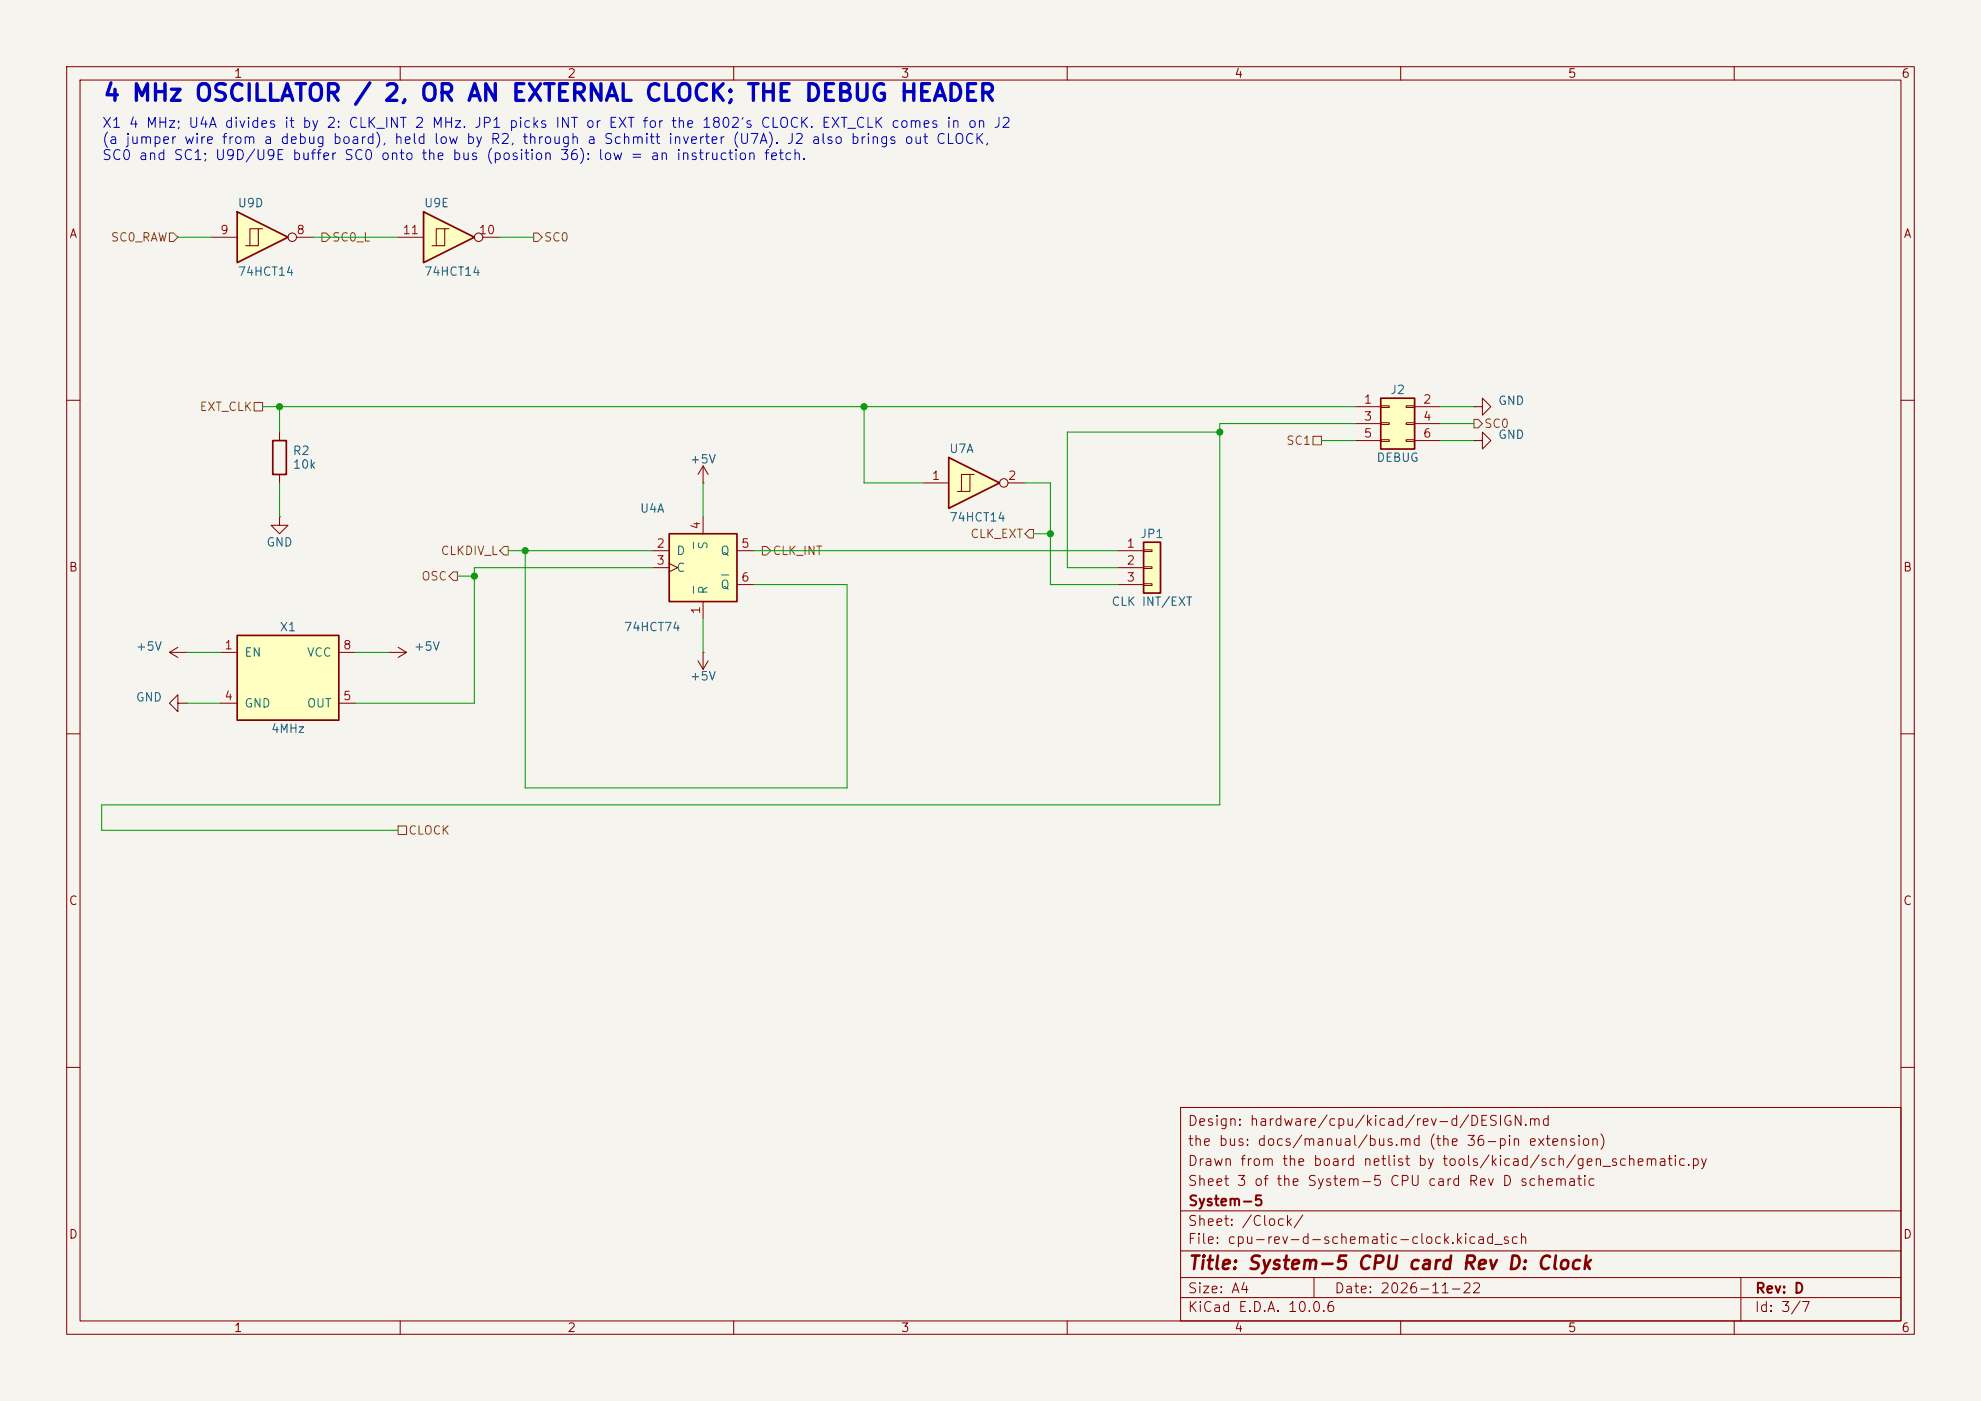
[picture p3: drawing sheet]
<svg xmlns="http://www.w3.org/2000/svg" width="297mm" height="210mm" viewBox="0 0 297 210" stroke-linecap="round" stroke-linejoin="round" font-family="sans-serif">
<path d="M0 0h297v210h-297z" fill="#f5f4ef" stroke="#f5f4ef" stroke-width=".15"/>
<g fill="none" stroke="#840000" stroke-width=".15">
<path d="M10 10h277v190h-277zM12 12h273v186h-273zM60 10v2M110 10v2M160 10v2M210 10v2M260 10v2M10 60h2M41.9 77.5v1.2h1.3l-1.3 1.3-1.3-1.3h1.3M41.9 77.5h.1M41.9 64.8v1.2M41.9 71.1v1.3"/>
<path d="M221 66h1.2v-1.2l1.3 1.2-1.3 1.3v-1.3M221 66h.1M285 60h2M10 110h2M26.7 105.4v-1.3l-1.3 1.3 1.3 1.3v-1.3h1.2M27.9 105.4h.1M285 110h2M10 160h2M177 166h108v32h-108zM285 160h2M60 198v2M110 198v2"/>
<path d="M160 198v2M177 194.5h108M177 191.5h108M177 187.5h108M177 181.5h108M197 191.5v3M210 198v2M260 198v2M261 191.5v6.5"/>
</g>
<path d="M40.9 66h2v5.1h-2z" fill="none" stroke="#840000" stroke-width=".25"/>
<path d="M100.3 80h10.2v10.2h-10.2z" fill="#ffffc2"/>
<path d="M100.3 80h10.2v10.2h-10.2z" fill="none" stroke="#840000" stroke-width=".25"/>
<path d="M105.4 72.4h.1M105.4 69.9v2.5M105.4 77.5v2.5M105.4 69.9l-.8 1.2M105.4 69.9l.8 1.2M97.8 82.6h2.5M97.8 85.1h2.5M100.3 84.5l1.3 .6-1.3 .6M105.4 90.2v2.5M110.5 82.6h2.5M110.5 87.6h2.5" fill="none" stroke="#840000" stroke-width=".15"/>
<path d="M104 81.3v.9M104 87.9v1M108.2 86.2h1" fill="none" stroke="#006464" stroke-width=".15"/>
<path d="M171.4 81.3h2.6v7.6h-2.6z" fill="#ffffc2"/>
<path d="M171.4 81.3h2.6v7.6h-2.6z" fill="none" stroke="#840000" stroke-width=".25"/>
<path d="M167.6 82.6h3.8M167.6 85.1h3.8M167.6 87.6h3.8M171.4 82.4h1.3v.3h-1.3zM171.4 85h1.3v.2h-1.3zM171.4 87.5h1.3v.3h-1.3z" fill="none" stroke="#840000" stroke-width=".15"/>
<path d="M63.5 31.8l7.6 3.8-7.6 3.8z" fill="#ffffc2"/>
<path d="M63.5 31.8l7.6 3.8-7.6 3.8z" fill="none" stroke="#840000" stroke-width=".25"/>
<g fill="none" stroke="#840000" stroke-width=".15">
<path d="M59.7 35.6h3.8M66.7 34.3h-1.3v2.5M67.3 34.3h-.6v2.5h-1.9M72.4 35.6h2.5M58.4 97.8h.1M58.4 97.8h2.6M59.7 97l1.3 .8M61 97.8l-1.3 .8"/>
<circle cx="71.8" cy="35.6" r=".63"/>
</g>
<path d="M207 59.7h5.1v7.6h-5.1z" fill="#ffffc2"/>
<path d="M207 59.7h5.1v7.6h-5.1z" fill="none" stroke="#840000" stroke-width=".25"/>
<path d="M203.2 61h3.8M203.2 63.5h3.8M203.2 66h3.8M207 60.8h1.3v.3h-1.3zM207 63.4h1.3v.2h-1.3zM207 65.9h1.3v.3h-1.3zM210.8 60.8h1.3v.3h-1.3zM210.8 63.4h1.3v.2h-1.3zM210.8 65.9h1.3v.3h-1.3zM212.1 61h3.8M212.1 63.5h3.8M212.1 66h3.8" fill="none" stroke="#840000" stroke-width=".15"/>
<path d="M35.6 31.8l7.6 3.8-7.6 3.8z" fill="#ffffc2"/>
<path d="M35.6 31.8l7.6 3.8-7.6 3.8z" fill="none" stroke="#840000" stroke-width=".25"/>
<g fill="none" stroke="#840000" stroke-width=".15">
<path d="M31.7 35.6h3.9M38.7 34.3h-1.2v2.5M39.4 34.3h-.7v2.5h-1.9M44.4 35.6h2.6"/>
<circle cx="43.8" cy="35.6" r=".63"/>
</g>
<path d="M35.6 95.3h15.2v12.7h-15.2z" fill="#ffffc2"/>
<path d="M35.6 95.3h15.2v12.7h-15.2z" fill="none" stroke="#840000" stroke-width=".25"/>
<path d="M221 61h1.2v-1.3l1.3 1.3-1.3 1.2v-1.2M221 61h.1M33 97.8h2.6M50.8 97.8h2.5M104.6 99.1l.8 1.2M105.4 97.8h.1M105.4 97.8v2.5M106.2 99.1l-.8 1.2M33 105.4h2.6M50.8 105.4h2.5" fill="none" stroke="#840000" stroke-width=".15"/>
<path d="M142.2 68.6l7.7 3.8-7.7 3.8z" fill="#ffffc2"/>
<path d="M142.2 68.6l7.7 3.8-7.7 3.8z" fill="none" stroke="#840000" stroke-width=".25"/>
<g fill="none" stroke="#840000" stroke-width=".15">
<path d="M138.4 72.4h3.8M145.4 71.1h-1.3v2.6M146 71.1h-.6v2.6h-1.9M151.1 72.4h2.6M25.4 97.8l1.3 .8M25.4 97.8h2.5M26.7 97l-1.3 .8M27.9 97.8h.1"/>
<circle cx="150.5" cy="72.4" r=".63"/>
</g>
<path d="M25.4 34.9h.6l.7 .7-.7 .6h-.6zM48.3 34.9h.6l.6 .7-.6 .6h-.6zM80 34.9h.6l.7 .7-.7 .6h-.6zM38.1 60.3h1.3v1.3h-1.3zM154.3 79.4h.6v1.2h-.6l-.6-.6zM196.8 65.4h1.3v1.3h-1.3zM221 62.9h.6l.6 .6-.6 .6h-.6zM67.3 86.4l.6-.7h.7v1.3h-.7zM75.6 81.9h.6v1.3h-.6l-.7-.6zM114.3 81.9h.6l.7 .7-.7 .6h-.6zM59.7 123.8h1.3v1.3h-1.3z" fill="none" stroke="#725600" stroke-width=".15"/>
<g fill="none" stroke="#009600" stroke-width=".15">
<path d="M26.7 35.6h5M47 35.6h12.7M74.9 35.6h5.1M39.4 61h163.8M41.9 61v3.8M41.9 72.4v5.1M105.4 72.4v5.1M129.5 61v11.4h8.9M153.7 72.4h3.8v15.2h10.1M182.9 64.8h-22.9v20.3h7.6M198.1 66h5.1M203.2 63.5h-20.3v57.2h-167.7v3.8h44.5"/>
<path d="M215.9 61h5.1M215.9 63.5h5.1M215.9 66h5.1M27.9 97.8h5.1M53.3 97.8h5.1M68.6 86.4h2.5M76.2 82.6h21.6M78.7 82.6v35.5h48.3v-30.5h-14M97.8 85.1h-26.7v20.3h-17.8M105.4 92.7v5.1M113 82.6h54.6M154.9 80h2.6"/>
<path d="M27.9 105.4h5.1"/>
</g>
<g fill="#009600" stroke="#009600" stroke-width=".15">
<circle cx="71.1" cy="86.4" r=".46"/>
<circle cx="78.7" cy="82.6" r=".46"/>
<circle cx="129.5" cy="61" r=".46"/>
<circle cx="157.5" cy="80" r=".46"/>
<circle cx="182.9" cy="64.8" r=".46"/>
<circle cx="41.9" cy="61" r=".46"/>
</g>
<text font-size="2.5" fill="#0000c2" x="15.3" y="15.8">4 MHz OSCILLATOR / 2, OR AN EXTERNAL CLOCK; THE DEBUG HEADER</text>
<text font-size="2" fill="#840000" x="178" y="190.8">Title: System-5 CPU card Rev D: Clock</text>
<g font-size="1.5" fill="#0000c2">
<text x="15.2" y="19.5">X1 4 MHz; U4A divides it by 2: CLK_INT 2 MHz. JP1 picks INT or EXT for the 1802's CLOCK. EXT_CLK comes in on J2</text>
<text x="15.2" y="22">(a jumper wire from a debug board), held low by R2, through a Schmitt inverter (U7A). J2 also brings out CLOCK,</text>
<text x="15.2" y="24.4">SC0 and SC1; U9D/U9E buffer SC0 onto the bus (position 36): low = an instruction fetch.</text>
</g>
<g font-size="1.5" fill="#840000">
<text x="178" y="172.1">the bus: docs/manual/bus.md (the 36-pin extension)</text>
<text x="178" y="169.1">Design: hardware/cpu/kicad/rev-d/DESIGN.md</text>
<text x="178" y="178.1">Sheet 3 of the System-5 CPU card Rev D schematic</text>
<text x="178" y="175.1">Drawn from the board netlist by tools/kicad/sch/gen_schematic.py</text>
<text x="178" y="184.1">Sheet: /Clock/</text>
<text x="178" y="181.1">System-5</text>
<text x="178" y="186.8">File: cpu-rev-d-schematic-clock.kicad_sch</text>
<text x="178" y="197">KiCad E.D.A. 10.0.6</text>
<text x="178" y="194.2">Size: A4</text>
<text x="200" y="194.2">Date: 2026-11-22</text>
<text x="263" y="197">Id: 3/7</text>
<text x="263" y="194.2">Rev: D</text>
</g>
<g font-size="1.3" fill="#840000">
<text x="35" y="12">1</text>
<text x="85" y="12">2</text>
<text x="135" y="12">3</text>
<text x="185" y="12">4</text>
<text x="235" y="12">5</text>
<text x="285" y="12">6</text>
<text x="10.3" y="36">A</text>
<text x="285.3" y="36">A</text>
<text x="10.2" y="86">B</text>
<text x="285.2" y="86">B</text>
<text x="10.2" y="136">C</text>
<text x="285.2" y="136">C</text>
<text x="10.2" y="186">D</text>
<text x="285.2" y="186">D</text>
<text x="35" y="200">1</text>
<text x="85" y="200">2</text>
<text x="135" y="200">3</text>
<text x="185" y="200">4</text>
<text x="235" y="200">5</text>
<text x="285" y="200">6</text>
</g>
<g font-size="1.3" fill="#a90000">
<text x="32.9" y="35.4">9</text>
<text x="44.4" y="35.4">8</text>
<text x="60.3" y="35.4">11</text>
<text x="71.7" y="35.4">10</text>
<text x="204.4" y="60.8">1</text>
<text x="204.4" y="63.4">3</text>
<text x="204.4" y="65.9">5</text>
<text x="213.3" y="60.8">2</text>
<text x="213.3" y="63.4">4</text>
<text x="213.3" y="65.9">6</text>
<text x="139.6" y="72.3">1</text>
<text x="151" y="72.3">2</text>
<text x="98.3" y="82.4">2</text>
<text x="105.3" y="79.5" transform="rotate(-90 105.3 79.5)">4</text>
<text x="111" y="82.4">5</text>
<text x="168.8" y="82.4">1</text>
<text x="98.3" y="85">3</text>
<text x="111" y="87.5">6</text>
<text x="168.8" y="85">2</text>
<text x="168.8" y="87.5">3</text>
<text x="105.3" y="92.2" transform="rotate(-90 105.3 92.2)">1</text>
<text x="33.6" y="97.7">1</text>
<text x="51.3" y="97.7">8</text>
<text x="33.6" y="105.3">4</text>
<text x="51.3" y="105.3">5</text>
</g>
<g font-size="1.3" fill="#006464">
<text x="35.5" y="31.4">U9D</text>
<text x="63.5" y="31.4">U9E</text>
<text x="35.5" y="41.7">74HCT14</text>
<text x="63.5" y="41.7">74HCT14</text>
<text x="208.3" y="59.4">J2</text>
<text x="224.5" y="61">GND</text>
<text x="43.8" y="68.5">R2</text>
<text x="43.8" y="70.6">10k</text>
<text x="103.3" y="69.8">+5V</text>
<text x="142.2" y="68.2">U7A</text>
<text x="206.3" y="69.5">DEBUG</text>
<text x="224.5" y="66.1">GND</text>
<text x="95.8" y="77.2">U4A</text>
<text x="39.8" y="82.2">GND</text>
<text x="101.3" y="83.5">D</text>
<text x="106.4" y="82.5" transform="rotate(-90 106.4 82.5)">S</text>
<text x="107.9" y="83.5">Q</text>
<text x="142.2" y="78.5">74HCT14</text>
<text x="170.9" y="81">JP1</text>
<text x="101.3" y="86.1">C</text>
<text x="106.4" y="89.2" transform="rotate(-90 106.4 89.2)">R</text>
<text x="107.9" y="88.6">Q</text>
<text x="41.8" y="94.9">X1</text>
<text x="93.5" y="94.9">74HCT74</text>
<text x="166.5" y="91.1">CLK INT/EXT</text>
<text x="20.3" y="97.9">+5V</text>
<text x="36.5" y="98.8">EN</text>
<text x="45.9" y="98.8">VCC</text>
<text x="62" y="97.9">+5V</text>
<text x="20.3" y="105.5">GND</text>
<text x="36.5" y="106.4">GND</text>
<text x="45.9" y="106.4">OUT</text>
<text x="103.3" y="102.3">+5V</text>
<text x="40.5" y="110.2">4MHz</text>
</g>
<g font-size="1.3" fill="#725600">
<text x="16.5" y="36.5">SC0_RAW</text>
<text x="49.7" y="36.5">SC0_L</text>
<text x="81.4" y="36.5">SC0</text>
<text x="29.8" y="61.9">EXT_CLK</text>
<text x="222.4" y="64.5">SC0</text>
<text x="192.7" y="67">SC1</text>
<text x="66" y="83.5">CLKDIV_L</text>
<text x="115.7" y="83.5">CLK_INT</text>
<text x="145.4" y="81">CLK_EXT</text>
<text x="63.1" y="87.3">OSC</text>
<text x="61.1" y="125.4">CLOCK</text>
</g>
</svg>
